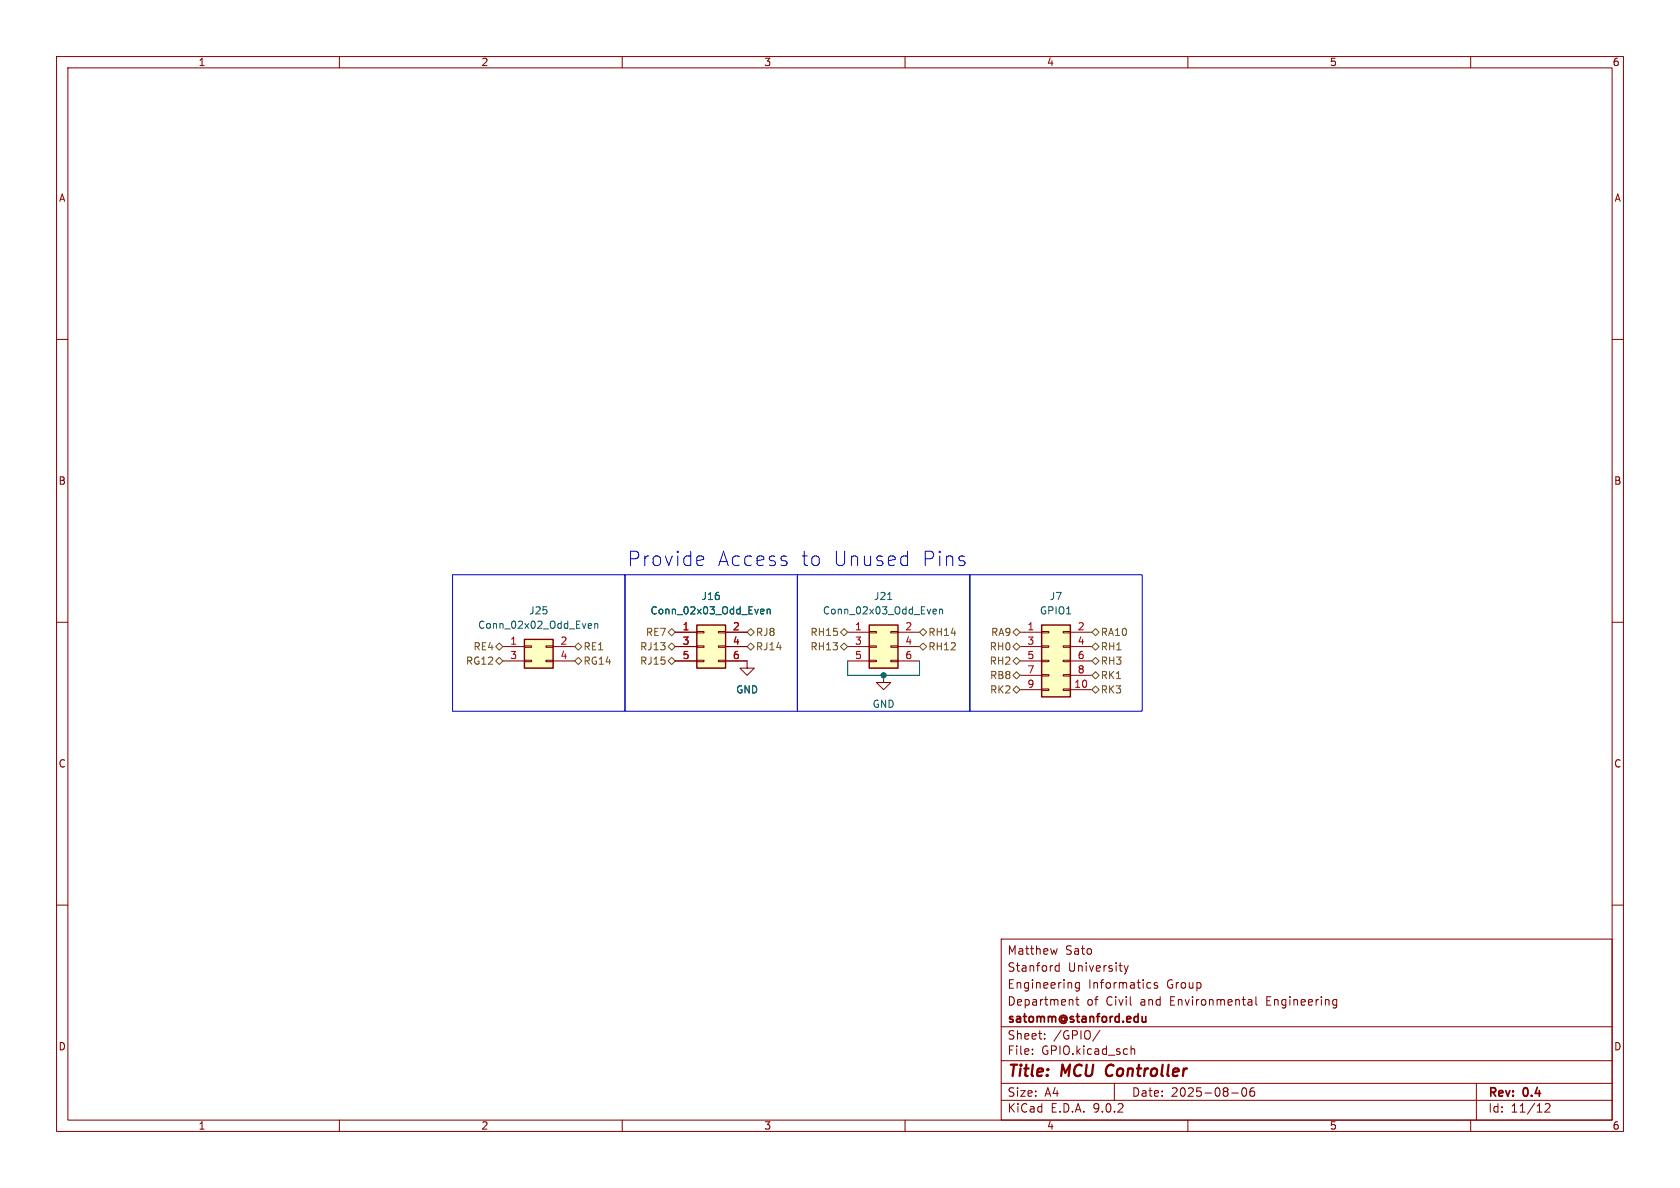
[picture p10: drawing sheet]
<svg xmlns="http://www.w3.org/2000/svg" width="297mm" height="210mm" viewBox="0 0 297 210" stroke-linecap="round" stroke-linejoin="round" font-family="sans-serif">
<g fill="none" stroke="#840000" stroke-width=".18">
<path d="M10 10h277v190h-277zM12 12h273v186h-273zM60 10v2M110 10v2M160 10v2M210 10v2M260 10v2M10 60h2M285 60h2M10 110h2M285 110h2M10 160h2"/>
<path d="M177 166h108v32h-108zM186.9 167.7l-.3 1-.3-.7M187.2 170.2v1.5M187.2 170.8l-.4-.1-.3 .3v.4l.2 .2h.5M189.6 176.8l.1 .9M190.2 176.7h.5M190.4 176.2v1.3l.3 .2M190.8 173.7v1.2l-.3 .3-.3-.1M190.8 173.8l-.4-.1-.3 .3v.4l.1 .2h.6M198.7 170.7l.4 1M199.1 171.7l-.1 .4-.3 .1M199.5 170.7l-.4 1"/>
<path d="M203 173.7l.5 .1M203.5 174.6l-.5 .1M204.6 173.8l-.4-.1-.2 .2 .1 .2 .5 .2v.3h-.6M220.8 176.7h.3l.2 .2v.8M221.3 177.6l-.5 .1M221.3 177.1h-.5M222 176.2v1.3l.2 .2M235.9 176.7l.4 .1M236.3 177.6l-.4 .1M236.3 176.7v1.2l-.3 .3M285 160h2M60 198v2"/>
<path d="M110 198v2M160 198v2M177 194.5h108M177 191.5h108M177 187.5h108M177 181.5h108M182.5 186.3v.1M182.5 185.5v.1M184.7 183.6v.1M184.7 182.8v.1M194.5 182.1l-1.3 2M197 191.5v3"/>
<path d="M200 184.9v1.5M200 185.5l.2-.1 .3 .1 .1 .9M210 198v2M217.7 193.2h1.2M219.7 192.4l.2-.1a.81 .81 0 0 1 .6 .6 .81 .81 0 0 1-.3 .8l-.2 .1a.81 .81 0 0 1-.3-1.4zM221.7 192.3a.59 .59 0 0 0-.7 .6v.6l.1 .2 .4 .1 .2-.1 .1-.5-.1-.3h-.5l-.2 .3M260 198v2M261 191.5v6.5M273.2 195.2l.5-.1 .3 .1v.3l-.9 1.1h.9"/>
</g>
<path d="M195.8 188.5a1.27 1.27 0 0 0 0 1.6" fill="none" stroke="#840000" stroke-width=".4"/>
<path d="M201.9 179.7l.1 .9 .3 .1 .3-.2M202.6 179.7v1" fill="none" stroke="#840000" stroke-width=".3"/>
<path d="M184.1 110.5h5.1v12.7h-5.1z" fill="#ffffc2"/>
<path d="M184.1 110.5h5.1v12.7h-5.1z" fill="none" stroke="#840000" stroke-width=".25"/>
<g fill="none" stroke="#840000" stroke-width=".18">
<path d="M132.1 116.8v1.3h1.2l-1.2 1.3-1.3-1.3h1.3M180.3 111.8h3.8M180.3 114.3h3.8M180.3 116.8h3.8M180.3 119.4h3.8M184.1 111.6h1.3v.3h-1.3zM184.1 114.2h1.3v.2h-1.3zM184.1 116.7h1.3v.3h-1.3zM184.1 119.3h1.3v.2h-1.3zM188 111.6h1.2v.3h-1.2zM188 114.2h1.2v.2h-1.2zM188 116.7h1.2v.3h-1.2z"/>
<path d="M188 119.3h1.2v.2h-1.2zM189.2 111.8h3.8M189.2 114.3h3.8M189.2 116.8h3.8M189.2 119.4h3.8M180.3 121.9h3.8M184.1 121.8h1.3v.2h-1.3zM188 121.8h1.2v.2h-1.2zM189.2 121.9h3.8"/>
</g>
<path d="M123.2 110.5h5.1v7.6h-5.1z" fill="#ffffc2"/>
<path d="M123.2 110.5h5.1v7.6h-5.1z" fill="none" stroke="#840000" stroke-width=".25"/>
<path d="M119.4 111.8h3.8M119.4 114.3h3.8M119.4 116.8h3.8M123.2 111.6h1.3v.3h-1.3zM123.2 114.2h1.3v.2h-1.3zM123.2 116.7h1.3v.3h-1.3zM127 111.6h1.3v.3h-1.3zM127 114.2h1.3v.2h-1.3zM127 116.7h1.3v.3h-1.3zM128.3 111.8h3.8M128.3 114.3h3.8M128.3 116.8h3.8" fill="none" stroke="#840000" stroke-width=".18"/>
<path d="M134.7 107.7h.3l.1 .3-.6 .1M135 108.5h-.3M135.6 107.8l.2-.1h.3l.1 .8M135.6 107.7v.8" fill="none" stroke="#006464" stroke-width=".18"/>
<path d="M153.7 110.5h5v7.6h-5z" fill="#ffffc2"/>
<path d="M153.7 110.5h5v7.6h-5z" fill="none" stroke="#840000" stroke-width=".25"/>
<g fill="none" stroke="#840000" stroke-width=".18">
<path d="M149.9 111.8h3.8M149.9 114.3h3.8M149.9 116.8h3.8M153.7 111.6h1.2v.3h-1.2zM153.7 114.2h1.2v.2h-1.2zM153.7 116.7h1.2v.3h-1.2zM156.2 119.4v1.3h1.3l-1.3 1.2-1.3-1.2h1.3M157.5 111.6h1.2v.3h-1.2zM157.5 114.2h1.2v.2h-1.2zM157.5 116.7h1.2v.3h-1.2zM158.7 111.8h3.9M158.7 114.3h3.9"/>
<path d="M158.7 116.8h3.9"/>
</g>
<path d="M156.9 106h.8M165.1 107.7h.4l.1 .3-.7 .1M165.5 108.5h-.4M166.1 107.8l.2-.1h.3v.8M166.1 107.7v.8" fill="none" stroke="#006464" stroke-width=".18"/>
<path d="M92.7 113h5.1v5.1h-5.1z" fill="#ffffc2"/>
<path d="M92.7 113h5.1v5.1h-5.1z" fill="none" stroke="#840000" stroke-width=".25"/>
<g fill="none" stroke="#840000" stroke-width=".18">
<path d="M88.9 114.3h3.8M88.9 116.8h3.8M92.7 114.2h1.3v.2h-1.3zM92.7 116.7h1.3v.3h-1.3zM96.5 114.2h1.3v.2h-1.3zM96.5 116.7h1.3v.3h-1.3zM97.8 114.3h3.8M97.8 116.8h3.8M119.4 114.3h3.8M119.4 116.8h3.8M119.4 111.8h3.8M128.3 114.3h3.8"/>
<path d="M128.3 116.8h3.8M128.3 111.8h3.8"/>
</g>
<path d="M104.2 110.2l.3 .1 .1 .2-.6 .1M104.5 111l-.3 .1M105.1 110.3l.2-.1 .3 .1 .1 .8M105.1 110.2v.9M134.7 107.7h.3l.1 .3-.6 .1M135 108.5h-.3M135.6 107.8l.2-.1h.3l.1 .8M135.6 107.7v.8" fill="none" stroke="#006464" stroke-width=".18"/>
<g fill="none" stroke="#725600" stroke-width=".18">
<path d="M87.6 114.3l.7-.6 .6 .6-.6 .6zM87.6 116.8l.7-.6 .6 .6-.6 .7zM101.6 114.3l.6-.6 .7 .6-.7 .6zM101.6 116.8l.6-.6 .7 .6-.7 .7zM118.1 114.3l.6-.6 .7 .6-.7 .6zM118.1 116.8l.6-.6 .7 .6-.7 .7zM118.1 111.8l.6-.7 .7 .7-.7 .6zM132.1 111.8l.6-.7 .6 .7-.6 .6zM132.1 114.3l.6-.6 .6 .6-.6 .6zM148.6 111.8l.6-.7 .7 .7-.7 .6zM148.6 114.3l.6-.6 .7 .6-.7 .6zM162.6 114.3l.6-.6 .6 .6-.6 .6z"/>
<path d="M162.6 111.8l.6-.7 .6 .7-.6 .6zM179.1 119.4l.6-.7 .6 .7-.6 .6zM179.1 116.8l.6-.6 .6 .6-.6 .7zM179.1 111.8l.6-.7 .6 .7-.6 .6zM179.1 114.3l.6-.6 .6 .6-.6 .6zM193 114.3l.7-.6 .6 .6-.6 .6zM193 119.4l.7-.7 .6 .7-.6 .6zM193 111.8l.7-.7 .6 .7-.6 .6zM193 116.8l.7-.6 .6 .6-.6 .7zM179.1 121.9l.6-.6 .6 .6-.6 .7zM193.7 121.3l.6 .6-.6 .7-.7-.7z"/>
</g>
<path d="M149.9 116.8v2.6h12.7v-2.6" fill="none" stroke="#009600" stroke-width=".18"/>
<path d="M123.6 98.3l.7 .1 .1 .5-1.2 .2M124.3 99.9l-.7 .1M160.2 98.3l.2 .1M160.4 97.4v2.6M160.4 99.9l-.2 .1M80 101.6h30.5v24.1h-30.5zM110.5 101.6h30.5v24.1h-30.5zM141 101.6h30.4v24.1h-30.4zM171.4 101.6h30.5v24.1h-30.5z" fill="none" stroke="#0000c2" stroke-width=".18"/>
<circle cx="156.2" cy="119.4" r=".46" fill="#009600" stroke="#009600" stroke-width=".18"/>
<g font-size="3.5" fill="#0000c2">
<text x="110.9" y="100.3">Provide</text>
<text x="126.8" y="100.3">Access</text>
<text x="141.5" y="100.3">to</text>
<text x="147.1" y="100.3">Unused</text>
<text x="162.8" y="100.3">Pins</text>
</g>
<g font-size="2.8" fill="#840000">
<text x="178" y="190.9">Title:</text>
<text x="187.7" y="190.9">MCU</text>
<text x="196.4" y="190.9">Controller</text>
</g>
<g font-size="2.1" fill="#840000">
<text x="178" y="172">Stanford</text>
<text x="178" y="169">Matthew</text>
<text x="188.3" y="169">Sato</text>
<text x="188.8" y="172">University</text>
<text x="178" y="178">Department</text>
<text x="178" y="175">Engineering</text>
<text x="192.1" y="178">of</text>
<text x="192.4" y="175">Informatics</text>
<text x="195.6" y="178">Civil</text>
<text x="201.8" y="178">and</text>
<text x="206.3" y="175">Group</text>
<text x="207.1" y="178">Environmental</text>
<text x="224.3" y="178">Engineering</text>
<text x="178" y="184">Sheet:</text>
<text x="178" y="181.2">satomm@stanford.edu</text>
<text x="186.2" y="184">/GPIO/</text>
<text x="178" y="186.7">File:</text>
<text x="184.1" y="186.7">GPIO.kicad_sch</text>
<text x="178" y="196.9">KiCad</text>
<text x="178" y="194.1">Size:</text>
<text x="184.7" y="194.1">A4</text>
<text x="185.7" y="196.9">E.D.A.</text>
<text x="193.3" y="196.9">9.0.2</text>
<text x="200" y="194.1">Date:</text>
<text x="207" y="194.1">2025-08-06</text>
<text x="263" y="194.3">Rev:</text>
<text x="263" y="196.9">Id:</text>
<text x="267.1" y="196.9">11/12</text>
<text x="269.4" y="194.3">0.4</text>
</g>
<g font-size="1.8" fill="#840000">
<text x="35" y="11.9">1</text>
<text x="85" y="11.9">2</text>
<text x="135" y="11.9">3</text>
<text x="185" y="11.9">4</text>
<text x="235" y="11.9">5</text>
<text x="285" y="11.9">6</text>
<text x="10.3" y="35.9">A</text>
<text x="285.3" y="35.9">A</text>
<text x="10.3" y="85.9">B</text>
<text x="285.3" y="85.9">B</text>
<text x="10.3" y="135.9">C</text>
<text x="285.3" y="135.9">C</text>
<text x="10.3" y="185.9">D</text>
<text x="285.3" y="185.9">D</text>
<text x="35" y="199.9">1</text>
<text x="85" y="199.9">2</text>
<text x="135" y="199.9">3</text>
<text x="185" y="199.9">4</text>
<text x="235" y="199.9">5</text>
<text x="285" y="199.9">6</text>
</g>
<g font-size="1.8" fill="#006464">
<text x="123.9" y="106.3">J16</text>
<text x="154.4" y="106.3">J21</text>
<text x="185.5" y="106.3">J7</text>
<text x="84.4" y="111.4">Conn_02x02_Odd_Even</text>
<text x="93.5" y="108.8">J25</text>
<text x="114.9" y="108.8">Conn_02x03_Odd_Even</text>
<text x="145.4" y="108.8">Conn_02x03_Odd_Even</text>
<text x="183.7" y="108.8">GPIO1</text>
<text x="130" y="122.8">GND</text>
<text x="154.2" y="125.3">GND</text>
</g>
<g font-size="1.8" fill="#725600">
<text x="114.1" y="112.6">RE7</text>
<text x="133.5" y="112.6">RJ8</text>
<text x="143.2" y="112.6">RH15</text>
<text x="164" y="112.6">RH14</text>
<text x="175.1" y="112.6">RA9</text>
<text x="194.5" y="112.6">RA10</text>
<text x="82.3" y="117.7">RG12</text>
<text x="83.6" y="115.2">RE4</text>
<text x="103.1" y="115.2">RE1</text>
<text x="103.1" y="117.7">RG14</text>
<text x="113.1" y="115.2">RJ13</text>
<text x="113.1" y="117.7">RJ15</text>
<text x="133.5" y="115.2">RJ14</text>
<text x="143.2" y="115.2">RH13</text>
<text x="164" y="115.2">RH12</text>
<text x="174.9" y="117.7">RH2</text>
<text x="174.9" y="115.2">RH0</text>
<text x="194.5" y="115.2">RH1</text>
<text x="194.5" y="117.7">RH3</text>
<text x="174.9" y="122.8">RK2</text>
<text x="174.9" y="120.2">RB8</text>
<text x="194.5" y="122.8">RK3</text>
<text x="194.5" y="120.2">RK1</text>
</g>
<g font-size="1.8" fill="#a90000">
<text x="120.6" y="111.5">1</text>
<text x="129.5" y="111.5">2</text>
<text x="151.1" y="111.5">1</text>
<text x="159.9" y="111.5">2</text>
<text x="181.5" y="111.5">1</text>
<text x="190.4" y="111.5">2</text>
<text x="90.1" y="114">1</text>
<text x="90.1" y="116.6">3</text>
<text x="99" y="114">2</text>
<text x="99" y="116.6">4</text>
<text x="120.6" y="114">3</text>
<text x="120.6" y="116.6">5</text>
<text x="129.5" y="114">4</text>
<text x="129.5" y="116.6">6</text>
<text x="151.1" y="114">3</text>
<text x="151.1" y="116.6">5</text>
<text x="159.9" y="114">4</text>
<text x="159.9" y="116.6">6</text>
<text x="181.5" y="114">3</text>
<text x="181.5" y="116.6">5</text>
<text x="181.5" y="119.1">7</text>
<text x="190.4" y="114">4</text>
<text x="190.4" y="116.6">6</text>
<text x="190.4" y="119.1">8</text>
<text x="181.5" y="121.7">9</text>
<text x="189.8" y="121.7">10</text>
</g>
</svg>
